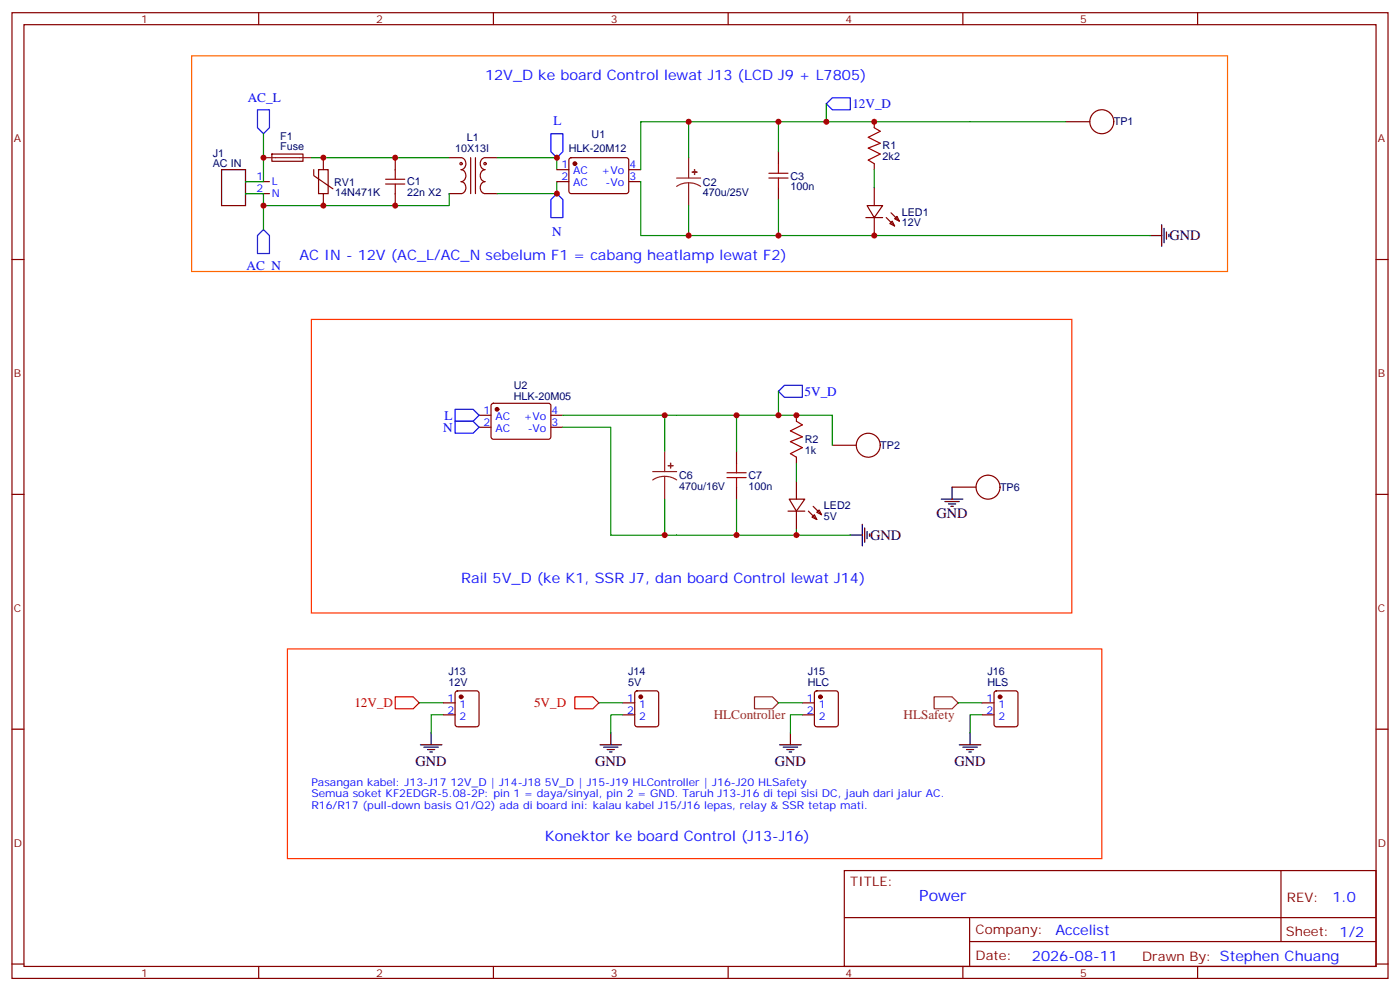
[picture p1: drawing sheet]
<svg xmlns="http://www.w3.org/2000/svg" width="412mm" height="292mm" viewBox="0 0 412 292" stroke-linecap="round" stroke-linejoin="round" font-family="sans-serif">
<g fill="none" stroke="#870000" stroke-width=".35">
<path d="M3.5 3.7h405.4v284.4h-405.4zM7.1 7.3h398.2v277.3h-398.2zM76.2 3.7v3.6M145.3 3.7v3.6M214.5 3.7v3.6M283.6 3.7v3.6M352.8 3.7v3.6M257.5 35.8v1.8M314 35.8h7M72.3 57h7.1M72.3 53.5h7.1M80.1 45.4h9.1l.1 2-9.2 .1z"/>
<path d="M92.4 50v1.7l5.7 3.9M93.8 50h2.9v7h-2.9zM95.2 46.4v3.6M95.2 57v3.5M116.4 46.4v3.6M116.4 57v3.5M132.3 46.4h3.5a1.81 1.81 0 0 1 1.4 1.8 1.81 1.81 0 0 1-1.4 1.8 1.81 1.81 0 0 1 1.4 1.7 1.81 1.81 0 0 1-1.4 1.8 1.81 1.81 0 0 1 1.4 1.7 1.81 1.81 0 0 1-1.4 1.8h-3.5M138.6 46.4v10.6M140.1 46.4v10.6M146.4 46.4h-3.5a1.81 1.81 0 0 0-1.4 1.8 1.81 1.81 0 0 0 1.4 1.8 1.81 1.81 0 0 0-1.4 1.7 1.81 1.81 0 0 0 1.4 1.8 1.81 1.81 0 0 0-1.4 1.7 1.81 1.81 0 0 0 1.4 1.8h3.5M164 53.5h3.6M164 50h3.6"/>
<path d="M167.8 46.6l.5-.2 16.5 .1 .4 .6-.1 9.5-.6 .4-16.5-.1-.4-.6v-9.2zM185.2 53.5h3.5M185.2 50h3.5M229.3 44.7v3.5M229.3 55.2v3.6M257.5 48.2v1.8M257.5 55.2v5.3M3.5 76.4h3.6M255.1 64.1h4.9M255.4 60.5h4.6l-2.5 3.6zM257.5 64.1v5.3M261.1 64.1l2.4 2.4"/>
<path d="M262.1 65.8l.7-.7 .7 1.4zM262.5 62.7l2.4 2.4M263.5 64.4l.7-.7 .7 1.4zM405.3 76.4h3.6M144.9 119l.4-.3 16.5 .1 .5 .7-.1 9.4-.6 .4h-16.5l-.5-.7v-9.1zM141.1 122.3h3.5M141.1 125.8h3.5M162.3 122.3h3.5M162.3 125.8h3.5M217 132.9v3.5M234.6 122.3v1.7M234.6 134.6v1.8"/>
<path d="M245.2 131.1h7M3.5 145.6h3.6M217 143.4v3.6M232.1 150.5h5M232.5 147h4.6l-2.5 3.5zM234.6 141.7v5.3M234.6 150.5v5.3M238.1 150.5l2.5 2.5M239.2 152.3l.7-.7 .7 1.4zM239.5 149.1l2.5 2.5M240.6 150.8l.7-.7 .7 1.5zM280.5 143.4h7"/>
<path d="M405.3 145.6h3.6M3.5 214.7h3.6M130.5 206.9h3.6M130.5 210.5h3.6M134.3 203.6l.5-.2h5.6l.7 .4v9.5l-.5 .6-5.8 .1-.7-.5v-9.4zM183.4 206.9h3.6M183.4 210.5h3.6M187.2 203.6l.5-.2h5.6l.7 .4v9.5l-.4 .6-5.9 .1-.7-.5v-9.4zM236.4 206.9h3.5M236.4 210.5h3.5M240.1 203.6l.5-.2h5.6l.7 .4v9.5l-.4 .6-5.9 .1-.7-.5v-9.4zM289.3 206.9h3.5"/>
<path d="M289.3 210.5h3.5M293 203.6l.5-.2h5.7l.6 .4 .1 9.5-.5 .6-5.9 .1-.6-.5-.1-9.4zM405.3 214.7h3.6M248.7 256.3h156.6v28.3h-156.6zM377.3 256.4v20.8M248.7 270.2h156.5M285.6 277.2h119.6M285.6 270.2v14.1M3.5 283.8h3.6M76.2 284.6v3.5M145.3 284.6v3.5M214.5 284.6v3.5"/>
<path d="M283.6 284.6v3.5M352.8 284.6v3.5M405.3 283.8h3.6"/>
<circle cx="324.6" cy="35.8" r="3.5"/>
<circle cx="135.8" cy="48.2" r=".35"/>
<circle cx="142.9" cy="48.2" r=".35"/>
<circle cx="255.8" cy="131.1" r="3.5"/>
<circle cx="291" cy="143.4" r="3.5"/>
</g>
<path d="M75.8 32.3h3.6v5.3l-1.8 1.8-1.8-1.8zM162.3 39.4h3.5v5.3l-1.8 1.7-1.7-1.7zM243.4 30.6l1.8-1.8h5.3v3.5h-5.3zM164 57l1.8 1.8v5.3h-3.5v-5.3zM77.6 67.6l1.8 1.8v5.2h-3.6v-5.2zM229.3 115.2l1.8-1.7h5.3v3.5h-5.3zM134.1 120.5h5.2l1.8 1.8-1.8 1.7h-5.2zM134.1 124h5.2l1.8 1.8-1.8 1.8h-5.2z" fill="none" stroke="#00f" stroke-width=".35"/>
<path d="M77.6 46.4h14.1M199.3 52.4h7.1M202.8 53.8l-1.8 .3-1.7 .8M202.8 53.8l1.9 .3 1.7 .8M202.8 46.4v6M202.8 53.8v6.7M192.3 138.9h7M195.8 132.9v6M195.8 140.3l-1.9 .2-1.6 .8M195.8 140.3l1.8 .2 1.7 .8M195.8 140.3v6.7" fill="none" stroke="#8c2424" stroke-width=".35"/>
<g fill="#8c2424" stroke="#8c2424" stroke-width=".35">
<path d="M203.9 50.7h1.4z"/>
<path d="M204.6 50v1.4z"/>
<path d="M196.8 137.1h1.5z"/>
<path d="M197.5 136.4l.1 1.4z"/>
</g>
<g fill="none" stroke="#000" stroke-width=".35">
<path d="M65.3 50h7v10.5h-7zM338.7 69.4h3.5M342.2 66.2v6.3M342.9 67.2v4.3M343.6 68.3v2.1M344.3 69v.7M250.5 157.6h3.5M254 154.4v6.3M254.7 155.4v4.3M255.4 156.5v2.1M256.1 157.2v.7M277.3 147h6.3"/>
<path d="M278.3 147.7h4.3M279.4 148.4h2.1M280.1 149.1h.7M280.5 143.4v3.6M123.8 219.3h6.4M124.9 220h4.2M127 215.8v3.5M176.7 219.3h6.4M177.8 220h4.2M179.9 215.8v3.5M229.7 219.3h6.3M230.7 220h4.2"/>
<path d="M232.8 215.8v3.5M282.6 219.3h6.3M283.6 220h4.3M285.8 215.8v3.5M125.9 220.7h2.2M126.6 221.4h.8M178.9 220.7h2.1M179.6 221.4h.7M231.8 220.7h2.1M232.5 221.4h.7M284.7 220.7h2.1M285.4 221.4h.7"/>
</g>
<g fill="none" stroke="#008700" stroke-width=".35">
<path d="M77.6 39.4v14.1h-5.3M202.8 35.8v10.6M229.3 35.8v8.9M243.4 30.6v5.2M314 35.8h-125.3v14.2M72.3 57h5.3v3.5h54.7v-3.5M91.7 46.4h40.6M146.4 46.4h17.6v3.6M164 53.5v3.5h-17.6M188.7 53.5v15.9h40.6M229.3 58.8v10.6h109.4M257.5 50v5.2"/>
<path d="M77.6 60.5v7.1M202.8 60.5v8.9M229.3 115.2v7.1M165.8 125.8h14.1v31.8h70.6M165.8 122.3h79.4v8.8M195.8 122.3v10.6M217 122.3v10.6M234.6 136.4v5.3M195.8 147v10.6M217 147v10.6M234.6 155.8v1.8M123.5 206.9h7"/>
<path d="M130.5 210.5h-3.5v5.3M176.4 206.9h7M183.4 210.5h-3.5v5.3M229.3 206.9h7.1M236.4 210.5h-3.6v5.3M282.2 206.9h7.1M289.3 210.5h-3.5v5.3"/>
</g>
<path d="M56.4 16.4h305.2v63.5h-305.2z" fill="none" stroke="#f60" stroke-width=".35"/>
<g fill="none" stroke="#a10000" stroke-width=".35">
<path d="M257.5 37.6l1.8 1.1-3.5 1.7 3.5 1.8-3.5 1.4 3.5 1.8-3.5 1.7 1.7 1.1M113.6 54.2h5.6M113.6 52.8h5.6M116.4 50v2.8M116.4 54.2v2.8M226.5 52.4h5.6M226.5 51h5.6M229.3 48.2v2.8M229.3 52.4v2.8M214.1 139.2h5.7M217 136.4v2.8M234.6 124l1.8 1.1-3.6 1.8 3.6 1.7-3.6 1.4 3.6 1.8-3.6 1.8 1.8 1"/>
<path d="M214.1 140.6h5.7M217 140.6v2.8"/>
</g>
<g fill="#870000" stroke="#870000" stroke-width=".35">
<circle cx="169.3" cy="48.2" r=".53"/>
<circle cx="146.4" cy="120.5" r=".53"/>
<circle cx="135.8" cy="205.2" r=".53"/>
<circle cx="294.6" cy="205.2" r=".53"/>
<circle cx="241.7" cy="205.2" r=".53"/>
<circle cx="188.7" cy="205.2" r=".53"/>
</g>
<path d="M91.7 94.1h224v86.4h-224zM84.7 191.1h239.9v61.7h-239.9z" fill="none" stroke="#f30" stroke-width=".35"/>
<path d="M222.2 205.2h5.3l1.8 1.7-1.8 1.8h-5.3zM275.2 205.2h5.3l1.7 1.7-1.7 1.8h-5.3z" fill="none" stroke="#8c4512" stroke-width=".35"/>
<path d="M116.4 205.2h5.3l1.8 1.7-1.8 1.8h-5.3zM169.3 205.2h5.3l1.8 1.7-1.8 1.8h-5.3z" fill="none" stroke="#c00" stroke-width=".35"/>
<g fill="#c00">
<circle cx="95.3" cy="46.4" r=".88"/>
<circle cx="116.4" cy="46.4" r=".88"/>
<circle cx="116.4" cy="60.5" r=".88"/>
<circle cx="95.3" cy="60.5" r=".88"/>
<circle cx="164" cy="46.4" r=".88"/>
<circle cx="164" cy="57" r=".88"/>
<circle cx="234.6" cy="122.3" r=".88"/>
<circle cx="217" cy="122.3" r=".88"/>
<circle cx="217" cy="157.6" r=".88"/>
<circle cx="234.6" cy="157.6" r=".88"/>
<circle cx="257.5" cy="35.8" r=".88"/>
<circle cx="229.3" cy="122.3" r=".88"/>
<circle cx="257.5" cy="69.4" r=".88"/>
<circle cx="229.3" cy="35.8" r=".88"/>
<circle cx="202.8" cy="35.8" r=".88"/>
<circle cx="229.3" cy="69.4" r=".88"/>
<circle cx="202.8" cy="69.4" r=".88"/>
<circle cx="243.4" cy="35.8" r=".88"/>
<circle cx="77.6" cy="46.4" r=".88"/>
<circle cx="77.6" cy="60.5" r=".88"/>
<circle cx="195.8" cy="122.3" r=".88"/>
<circle cx="195.8" cy="157.6" r=".88"/>
</g>
<text font-size="4.6" fill="#00f" x="270.8" y="265.4">Power</text>
<g font-size="4.2" fill="#00f">
<text x="142.9" y="23.5">12V_D ke board Control lewat J13 (LCD J9 + L7805)</text>
<text x="88.2" y="76.4">AC IN - 12V (AC_L/AC_N sebelum F1 = cabang heatlamp lewat F2)</text>
<text x="135.8" y="171.7">Rail 5V_D (ke K1, SSR J7, dan board Control lewat J14)</text>
<text x="160.5" y="247.5">Konektor ke board Control (J13-J16)</text>
<text x="392.5" y="265.6">1.0</text>
<text x="310.9" y="275.2">Accelist</text>
<text x="304" y="283">2026-08-11</text>
</g>
<g font-size="4.2">
<text x="344.5" y="70.8">GND</text>
<text x="275.9" y="152.6">GND</text>
<text x="256.3" y="159">GND</text>
<text x="122.4" y="225.4">GND</text>
<text x="175.3" y="225.4">GND</text>
<text x="228.2" y="225.4">GND</text>
<text x="281.2" y="225.4">GND</text>
</g>
<g font-size="3.9" fill="#00f">
<text x="73" y="30">AC_L</text>
<text x="251.1" y="31.9">12V_D</text>
<text x="163.1" y="36.9">L</text>
<text x="162.7" y="69.4">N</text>
<text x="72.6" y="79.4">AC_N</text>
<text x="237" y="116.5">5V_D</text>
<text x="131" y="123.5">L</text>
<text x="130.6" y="127.1">N</text>
</g>
<g font-size="3.9" fill="#c00">
<text x="104.4" y="208.3">12V_D</text>
<text x="157.3" y="208.3">5V_D</text>
</g>
<g font-size="3.9" fill="#8b4513">
<text x="210.2" y="211.7">HLController</text>
<text x="266.1" y="211.7">HLSafety</text>
</g>
<g font-size="3.9" fill="#800">
<text x="250.5" y="260.9">TITLE:</text>
<text x="379.1" y="265.6">REV:</text>
<text x="287.4" y="275.1">Company:</text>
<text x="378.7" y="275.7">Sheet: 1/2</text>
<text x="287.4" y="282.8">Date:</text>
<text x="336.4" y="282.9">Drawn By: Stephen Chuang</text>
</g>
<g font-size="3.2" fill="#800">
<text x="41.6" y="6.7">1</text>
<text x="110.8" y="6.7">2</text>
<text x="179.9" y="6.7">3</text>
<text x="249.1" y="6.7">4</text>
<text x="318.2" y="6.7">5</text>
<text x="4.1" y="41.8">A</text>
<text x="405.9" y="41.8">A</text>
<text x="4.1" y="111">B</text>
<text x="405.9" y="111">B</text>
<text x="4.1" y="180.1">C</text>
<text x="405.9" y="180.1">C</text>
<text x="4.1" y="249.3">D</text>
<text x="405.9" y="249.3">D</text>
<text x="41.6" y="287.5">1</text>
<text x="110.8" y="287.5">2</text>
<text x="179.9" y="287.5">3</text>
<text x="249.1" y="287.5">4</text>
<text x="318.2" y="287.5">5</text>
</g>
<g font-size="3.2" fill="#000080">
<text x="82.6" y="41.2">F1</text>
<text x="137.5" y="41.5">L1</text>
<text x="174.3" y="40.5">U1</text>
<text x="328.1" y="36.9">TP1</text>
<text x="62.7" y="46.1">J1</text>
<text x="82.6" y="44.3">Fuse</text>
<text x="134.1" y="44.7">10X13I</text>
<text x="167.6" y="44.7">HLK-20M12</text>
<text x="260" y="47.1">2k2</text>
<text x="260" y="44">R1</text>
<text x="62.7" y="49.3">AC IN</text>
<text x="232.8" y="52.9">C3</text>
<text x="98.4" y="54.6">RV1</text>
<text x="98.8" y="57.8">14N471K</text>
<text x="119.9" y="57.8">22n X2</text>
<text x="119.9" y="54.6">C1</text>
<text x="207.1" y="57.8">470u/25V</text>
<text x="207.1" y="54.6">C2</text>
<text x="232.8" y="56">100n</text>
<text x="265.6" y="63.6">LED1</text>
<text x="265.6" y="66.6">12V</text>
<text x="151.4" y="117.6">HLK-20M05</text>
<text x="151.4" y="114.6">U2</text>
<text x="237.1" y="130.4">R2</text>
<text x="237.1" y="133.6">1k</text>
<text x="259.3" y="132.2">TP2</text>
<text x="200" y="141.1">C6</text>
<text x="220.5" y="141.1">C7</text>
<text x="200" y="144.2">470u/16V</text>
<text x="220.5" y="144.2">100n</text>
<text x="294.6" y="144.5">TP6</text>
<text x="242.7" y="153">5V</text>
<text x="242.7" y="150">LED2</text>
<text x="132.1" y="202.1">12V</text>
<text x="132.1" y="198.8">J13</text>
<text x="185" y="202.1">5V</text>
<text x="185" y="198.8">J14</text>
<text x="238" y="202.1">HLC</text>
<text x="238" y="198.8">J15</text>
<text x="290.9" y="202.1">HLS</text>
<text x="290.9" y="198.8">J16</text>
</g>
<g font-size="3.2" fill="#00f">
<text x="75.6" y="53.1">1</text>
<text x="165.4" y="49.6">1</text>
<text x="165.4" y="53.1">2</text>
<text x="168.9" y="51.4">AC</text>
<text x="177.2" y="51.4">+Vo</text>
<text x="185.4" y="53.1">3</text>
<text x="185.4" y="49.6">4</text>
<text x="75.6" y="56.7">2</text>
<text x="80.1" y="58.1">N</text>
<text x="80.1" y="54.5">L</text>
<text x="168.9" y="54.9">AC</text>
<text x="178.4" y="54.9">-Vo</text>
<text x="142.4" y="121.9">1</text>
<text x="142.4" y="125.4">2</text>
<text x="145.9" y="123.7">AC</text>
<text x="154.3" y="123.7">+Vo</text>
<text x="162.5" y="125.4">3</text>
<text x="162.5" y="121.9">4</text>
<text x="145.9" y="127.2">AC</text>
<text x="155.4" y="127.2">-Vo</text>
<text x="131.9" y="206.6">1</text>
<text x="135.4" y="208.4">1</text>
<text x="184.8" y="206.6">1</text>
<text x="188.3" y="208.4">1</text>
<text x="237.7" y="206.6">1</text>
<text x="241.2" y="208.4">1</text>
<text x="290.6" y="206.6">1</text>
<text x="294.1" y="208.4">1</text>
<text x="131.9" y="210.1">2</text>
<text x="135.4" y="211.9">2</text>
<text x="184.8" y="210.1">2</text>
<text x="188.3" y="211.9">2</text>
<text x="237.7" y="210.1">2</text>
<text x="241.2" y="211.9">2</text>
<text x="290.6" y="210.1">2</text>
<text x="294.1" y="211.9">2</text>
<text x="91.7" y="231.3">Pasangan kabel: J13-J17 12V_D | J14-J18 5V_D | J15-J19 HLController | J16-J20 HLSafety</text>
<text x="91.7" y="234.8">Semua soket KF2EDGR-5.08-2P: pin 1 = daya/sinyal, pin 2 = GND. Taruh J13-J16 di tepi sisi DC, jauh dari jalur AC.</text>
<text x="91.7" y="238.3">R16/R17 (pull-down basis Q1/Q2) ada di board ini: kalau kabel J15/J16 lepas, relay &amp; SSR tetap mati.</text>
</g>
</svg>
